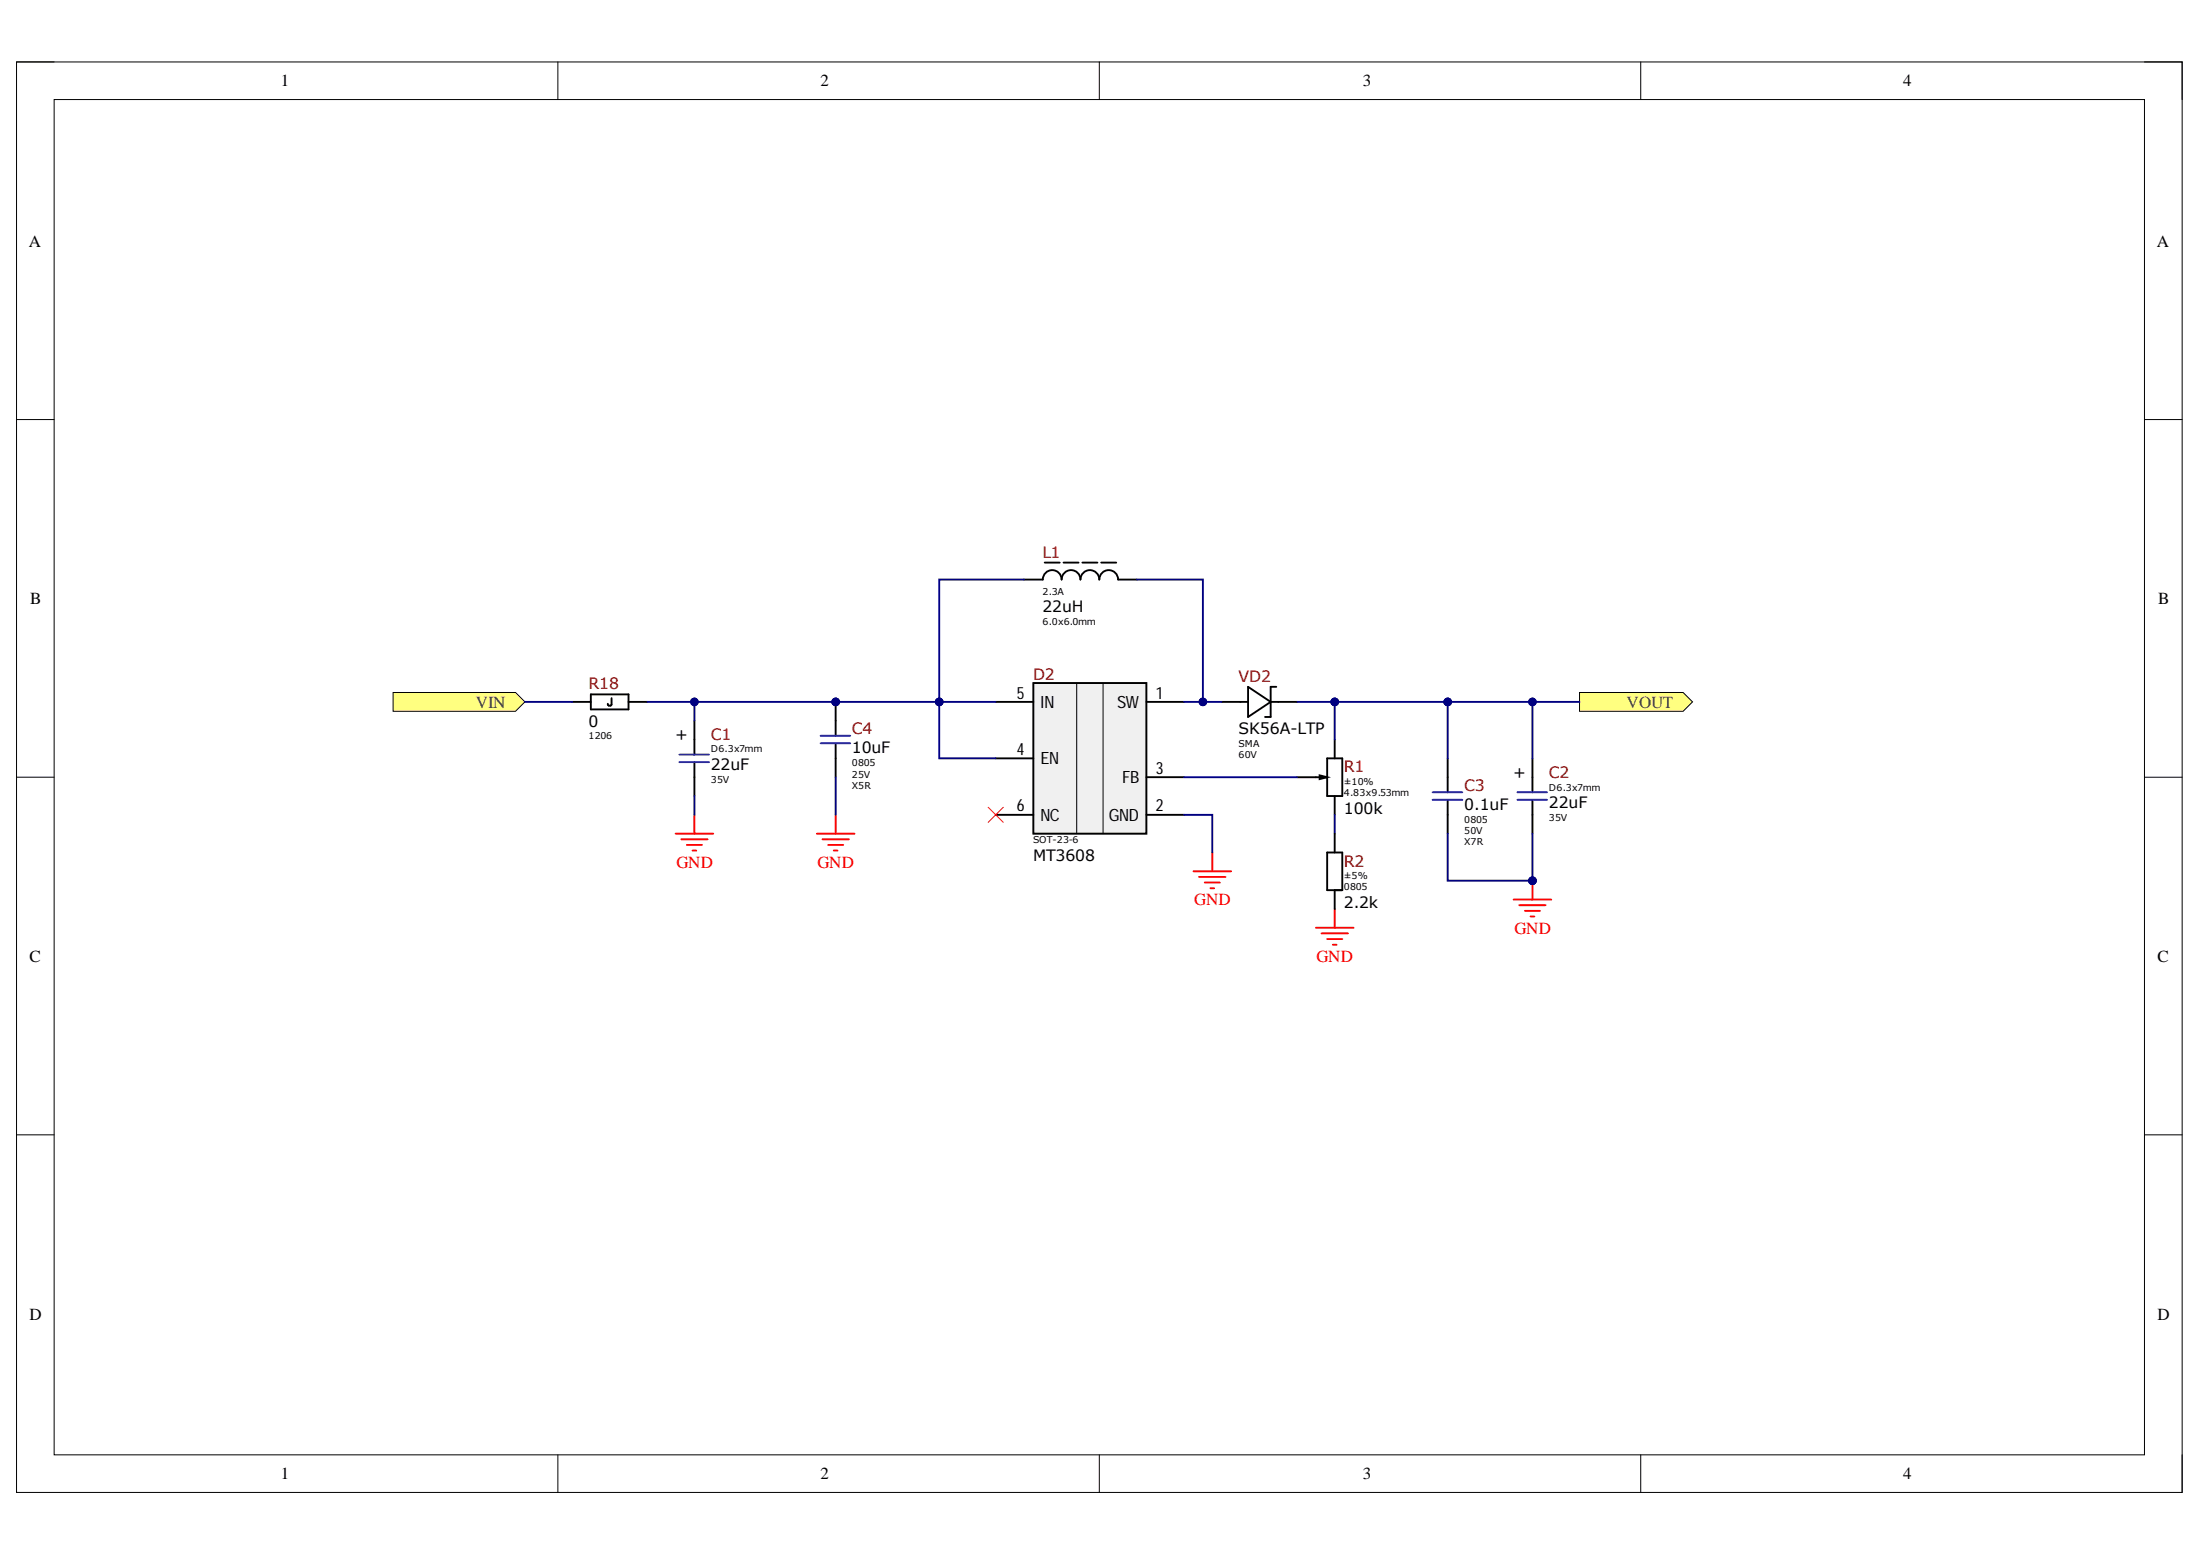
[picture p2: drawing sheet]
<svg xmlns="http://www.w3.org/2000/svg" width="297mm" height="210mm" viewBox="0 0 297 210" stroke-linecap="round" stroke-linejoin="round" font-family="sans-serif">
<path d="M2.2 8.4h292.4v193.1h-292.4z" fill="none" stroke="#000" stroke-width=".14"/>
<path d="M7.3 13.4h282.2v183h-282.2z" fill-rule="evenodd" fill="#fff"/>
<g fill="none" stroke="#000" stroke-width=".14">
<path d="M2.2 8.4h5.1M7.3 13.4h282.2v183h-282.2zM75.3 8.4v5M148.4 8.4v5M221.5 8.4v5M289.5 8.4h5.1v5M2.2 56.6h5.1M289.5 56.6h5.1M2.2 104.9h5.1M289.5 104.9h5.1M2.2 153.2h5.1M289.5 153.2h5.1"/>
<path d="M75.3 196.4v5.1M148.4 196.4v5.1M221.5 196.4v5.1M294.6 196.4v5.1"/>
</g>
<path d="M139.5 92.2h15.3v20.3h-15.3z" fill-rule="evenodd" fill="#f0f0f0"/>
<path d="M134.4 94.7h5.1M139.5 92.2h15.3v20.3h-15.3zM154.8 94.7h5.1M134.4 110h5.1M134.4 102.4h5.1M154.8 110h5.1M154.8 104.9h5.1" fill="none" stroke="#000" stroke-width=".25"/>
<path d="M139.5 92.2h15.3v20.3h-15.3zM145.4 92.2v20.3M148.9 92.2v20.3" fill="none" stroke="#000" stroke-width=".14"/>
<path d="M161.1 117.6h5.1M161.9 118.4h3.6M162.7 119.1h2M163.4 119.9h.5M163.7 115.1v2.5" fill="none" stroke="#f00" stroke-width=".25"/>
<path d="M213.3 93.5h14l1.2 1.2-1.2 1.3h-14z" fill-rule="evenodd" fill="#ffff80"/>
<path d="M213.3 93.5h14l1.2 1.2-1.2 1.3h-14z" fill="none" stroke="#000" stroke-width=".14"/>
<path d="M53.1 93.5h16.5l1.3 1.2-1.3 1.3h-16.5z" fill-rule="evenodd" fill="#ffff80"/>
<path d="M53.1 93.5h16.5l1.3 1.2-1.3 1.3h-16.5z" fill="none" stroke="#000" stroke-width=".14"/>
<path d="M206.9 118.9v2.5M204.4 121.4h5M205.1 122.2h3.6M205.9 123h2M206.7 123.7h.5" fill="none" stroke="#f00" stroke-width=".25"/>
<circle cx="206.9" cy="118.9" r=".51" fill="#000080"/>
<circle cx="206.9" cy="118.9" r=".51" fill="none" stroke="#000080" stroke-width=".14"/>
<g fill="none" stroke="#f00" stroke-width=".25">
<path d="M91.2 112.5h5.1M92 113.3h3.5M92.7 114.1h2.1M93.5 114.8h.5M93.8 110v2.5M110.3 112.5h5.1M111 113.3h3.6M111.8 114.1h2M112.6 114.8h.5M112.8 110v2.5M177.7 125.2h5.1M178.4 126h3.6"/>
<path d="M179.2 126.8h2M180 127.5h.5M180.2 122.7v2.5"/>
</g>
<path d="M178.2 104.7l1 .2-1 .3z" fill="#000"/>
<path d="M93.8 97.3v4.6M180.2 99.8v2.6M93.8 102.9v4.5M175.1 104.9h4.1M178.2 104.7l1 .2-1 .3zM179.2 102.4h2v5.1h-2zM180.2 107.5v2.5M195.5 102.4v4.5M195.5 108v4.5M206.9 102.4v4.5M206.9 108v4.5" fill="none" stroke="#000" stroke-width=".25"/>
<path d="M133.4 109l2.1 2M135.5 109l-2.1 2" fill="none" stroke="#f00" stroke-width=".14"/>
<path d="M91.7 102.9h4M91.7 101.9h4M193.4 108h4M193.4 106.9h4M204.9 108h4M204.9 106.9h4" fill="none" stroke="#150cd4" stroke-width=".25"/>
<circle cx="112.8" cy="94.7" r=".51" fill="#000080"/>
<circle cx="112.8" cy="94.7" r=".51" fill="none" stroke="#000080" stroke-width=".14"/>
<path d="M112.8 94.7v2.6M112.8 102.4v2.5" fill="none" stroke="#000" stroke-width=".25"/>
<circle cx="112.8" cy="94.7" r=".51" fill="#000080"/>
<circle cx="112.8" cy="94.7" r=".51" fill="none" stroke="#000080" stroke-width=".14"/>
<g fill="none" stroke="#000" stroke-width=".25">
<path d="M138.3 78.2h2.5a1.27 1.27 0 0 1 1.3-1.2 1.27 1.27 0 0 1 1.2 1.2 1.27 1.27 0 0 1 1.3-1.2 1.27 1.27 0 0 1 1.3 1.2 1.27 1.27 0 0 1 1.3-1.2 1.27 1.27 0 0 1 1.2 1.2 1.27 1.27 0 0 1 1.3-1.2 1.27 1.27 0 0 1 1.3 1.2h2.5M141.1 75.9h2M143.6 75.9h2M146.1 75.9h2.1M148.7 75.9h2M77.2 94.7h2.6M79.8 93.7h5.1v2.1h-5.1zM82.6 94.2v.9l-.2 .2h-.2l-.1-.3M84.9 94.7h2.5M112.8 97.3v2M165 94.7h3.5M168.5 92.7l3.1 2-3.1 2.1z"/>
<path d="M171.6 94.7h3.5M172.3 92.7h-.7v4.1h-.8M112.8 100.3v2.1"/>
</g>
<path d="M110.8 99.3h4M110.8 100.3h4" fill="none" stroke="#150cd4" stroke-width=".25"/>
<path d="M159.9 110h3.8v5.1M195.5 112.5v6.4h11.4" fill="none" stroke="#000080" stroke-width=".25"/>
<circle cx="206.9" cy="118.9" r=".51" fill="#000080"/>
<circle cx="206.9" cy="118.9" r=".51" fill="none" stroke="#000080" stroke-width=".14"/>
<path d="M195.5 94.7v7.7" fill="none" stroke="#000080" stroke-width=".25"/>
<circle cx="195.5" cy="94.7" r=".51" fill="#000080"/>
<circle cx="195.5" cy="94.7" r=".51" fill="none" stroke="#000080" stroke-width=".14"/>
<path d="M180.2 94.7v5.1M112.8 104.9v5.1" fill="none" stroke="#000080" stroke-width=".25"/>
<circle cx="180.2" cy="94.7" r=".51" fill="#000080"/>
<circle cx="180.2" cy="94.7" r=".51" fill="none" stroke="#000080" stroke-width=".14"/>
<path d="M206.9 94.7v7.7M159.9 104.9h15.2M180.2 110v2.5" fill="none" stroke="#000080" stroke-width=".25"/>
<circle cx="206.9" cy="94.7" r=".51" fill="#000080"/>
<circle cx="206.9" cy="94.7" r=".51" fill="none" stroke="#000080" stroke-width=".14"/>
<path d="M206.9 112.5v6.4" fill="none" stroke="#000080" stroke-width=".25"/>
<circle cx="206.9" cy="118.9" r=".51" fill="#000080"/>
<circle cx="206.9" cy="118.9" r=".51" fill="none" stroke="#000080" stroke-width=".14"/>
<path d="M175.1 94.7h5.1M93.8 107.4v2.6" fill="none" stroke="#000080" stroke-width=".25"/>
<circle cx="180.2" cy="94.7" r=".51" fill="#000080"/>
<circle cx="180.2" cy="94.7" r=".51" fill="none" stroke="#000080" stroke-width=".14"/>
<path d="M180.2 94.7h15.3" fill="none" stroke="#000080" stroke-width=".25"/>
<circle cx="180.2" cy="94.7" r=".51" fill="#000080"/>
<circle cx="180.2" cy="94.7" r=".51" fill="none" stroke="#000080" stroke-width=".14"/>
<circle cx="195.5" cy="94.7" r=".51" fill="#000080"/>
<circle cx="195.5" cy="94.7" r=".51" fill="none" stroke="#000080" stroke-width=".14"/>
<path d="M195.5 94.7h17.8" fill="none" stroke="#000080" stroke-width=".25"/>
<circle cx="206.9" cy="94.7" r=".51" fill="#000080"/>
<circle cx="206.9" cy="94.7" r=".51" fill="none" stroke="#000080" stroke-width=".14"/>
<circle cx="195.5" cy="94.7" r=".51" fill="#000080"/>
<circle cx="195.5" cy="94.7" r=".51" fill="none" stroke="#000080" stroke-width=".14"/>
<path d="M138.3 78.2h-11.5v16.5h7.6" fill="none" stroke="#000080" stroke-width=".25"/>
<circle cx="126.8" cy="94.7" r=".51" fill="#000080"/>
<circle cx="126.8" cy="94.7" r=".51" fill="none" stroke="#000080" stroke-width=".14"/>
<path d="M153.5 78.2h8.9v16.5" fill="none" stroke="#000080" stroke-width=".25"/>
<circle cx="162.4" cy="94.7" r=".51" fill="#000080"/>
<circle cx="162.4" cy="94.7" r=".51" fill="none" stroke="#000080" stroke-width=".14"/>
<path d="M159.9 94.7h5.1" fill="none" stroke="#000080" stroke-width=".25"/>
<circle cx="162.4" cy="94.7" r=".51" fill="#000080"/>
<circle cx="162.4" cy="94.7" r=".51" fill="none" stroke="#000080" stroke-width=".14"/>
<path d="M126.8 94.7h-33v2.6" fill="none" stroke="#000080" stroke-width=".25"/>
<circle cx="126.8" cy="94.7" r=".51" fill="#000080"/>
<circle cx="126.8" cy="94.7" r=".51" fill="none" stroke="#000080" stroke-width=".14"/>
<circle cx="112.8" cy="94.7" r=".51" fill="#000080"/>
<circle cx="112.8" cy="94.7" r=".51" fill="none" stroke="#000080" stroke-width=".14"/>
<circle cx="93.8" cy="94.7" r=".51" fill="#000080"/>
<circle cx="93.8" cy="94.7" r=".51" fill="none" stroke="#000080" stroke-width=".14"/>
<path d="M87.4 94.7h6.4" fill="none" stroke="#000080" stroke-width=".25"/>
<circle cx="93.8" cy="94.7" r=".51" fill="#000080"/>
<circle cx="93.8" cy="94.7" r=".51" fill="none" stroke="#000080" stroke-width=".14"/>
<path d="M70.9 94.7h6.3M126.8 94.7v7.7h7.6" fill="none" stroke="#000080" stroke-width=".25"/>
<circle cx="126.8" cy="94.7" r=".51" fill="#000080"/>
<circle cx="126.8" cy="94.7" r=".51" fill="none" stroke="#000080" stroke-width=".14"/>
<path d="M179.2 115.1h2v5.1h-2zM180.2 112.5v2.6M180.2 120.2v2.5" fill="none" stroke="#000" stroke-width=".25"/>
<g font-size="2.3">
<text x="37.9" y="11.7">1</text>
<text x="110.8" y="11.7">2</text>
<text x="184" y="11.7">3</text>
<text x="256.9" y="11.7">4</text>
<text x="3.9" y="33.3">A</text>
<text x="291.2" y="33.3">A</text>
<text x="4.1" y="81.5">B</text>
<text x="291.4" y="81.5">B</text>
<text x="137.3" y="94.3">5</text>
<text x="140.5" y="95.6">IN</text>
<text x="150.8" y="95.6">SW</text>
<text x="156.1" y="94.3">1</text>
<text x="137.3" y="101.9">4</text>
<text x="140.5" y="103.2">EN</text>
<text x="151.5" y="105.7">FB</text>
<text x="156.1" y="104.5">3</text>
<text x="137.3" y="109.5">6</text>
<text x="140.5" y="110.8">NC</text>
<text x="149.7" y="110.8">GND</text>
<text x="156.1" y="109.5">2</text>
<text x="4" y="129.8">C</text>
<text x="291.3" y="129.8">C</text>
<text x="4" y="178.1">D</text>
<text x="291.3" y="178.1">D</text>
<text x="37.9" y="199.7">1</text>
<text x="110.8" y="199.7">2</text>
<text x="184" y="199.7">3</text>
<text x="256.9" y="199.7">4</text>
</g>
<g font-size="2.3" fill="#434343">
<text x="64.2" y="95.6">VIN</text>
<text x="219.6" y="95.6">VOUT</text>
</g>
<g font-size="2.3" fill="#f00">
<text x="91.3" y="117.1">GND</text>
<text x="110.4" y="117.1">GND</text>
<text x="161.2" y="122.2">GND</text>
<text x="177.7" y="129.8">GND</text>
<text x="204.5" y="126">GND</text>
</g>
<g font-size="2.1" fill="#800000">
<text x="140.7" y="75.3">L1</text>
<text x="79.5" y="93">R18</text>
<text x="139.5" y="91.8">D2</text>
<text x="167.2" y="92">VD2</text>
<text x="96" y="99.9">C1</text>
<text x="115" y="99.1">C4</text>
<text x="181.5" y="104.2">R1</text>
<text x="197.7" y="106.7">C3</text>
<text x="209.1" y="105">C2</text>
<text x="181.5" y="117">R2</text>
</g>
<g font-size="2.1">
<text x="140.7" y="82.6">22uH</text>
<text x="79.5" y="98.1">0</text>
<text x="91.2" y="99.9">+</text>
<text x="115" y="101.7">10uF</text>
<text x="167.2" y="99.1">SK56A-LTP</text>
<text x="96" y="103.9">22uF</text>
<text x="204.3" y="105">+</text>
<text x="181.5" y="109.9">100k</text>
<text x="197.7" y="109.4">0.1uF</text>
<text x="209.1" y="109.1">22uF</text>
<text x="139.5" y="116.2">MT3608</text>
<text x="181.5" y="122.5">2.2k</text>
</g>
<g font-size="1.3">
<text x="140.7" y="80.3">2.3A</text>
<text x="140.7" y="84.3">6.0x6.0mm</text>
<text x="79.5" y="99.8">1206</text>
<text x="96" y="101.6">D6.3x7mm</text>
<text x="167.2" y="100.8">SMA</text>
<text x="96" y="105.7">35V</text>
<text x="115" y="103.4">0805</text>
<text x="115" y="105">25V</text>
<text x="115" y="106.5">X5R</text>
<text x="167.2" y="102.3">60V</text>
<text x="181.5" y="106">±10%</text>
<text x="181.5" y="107.5">4.83x9.53mm</text>
<text x="209.1" y="106.7">D6.3x7mm</text>
<text x="139.5" y="113.8">SOT-23-6</text>
<text x="197.7" y="111">0805</text>
<text x="197.7" y="112.6">50V</text>
<text x="209.1" y="110.8">35V</text>
<text x="181.5" y="118.7">±5%</text>
<text x="197.7" y="114.1">X7R</text>
<text x="181.5" y="120.2">0805</text>
</g>
</svg>
